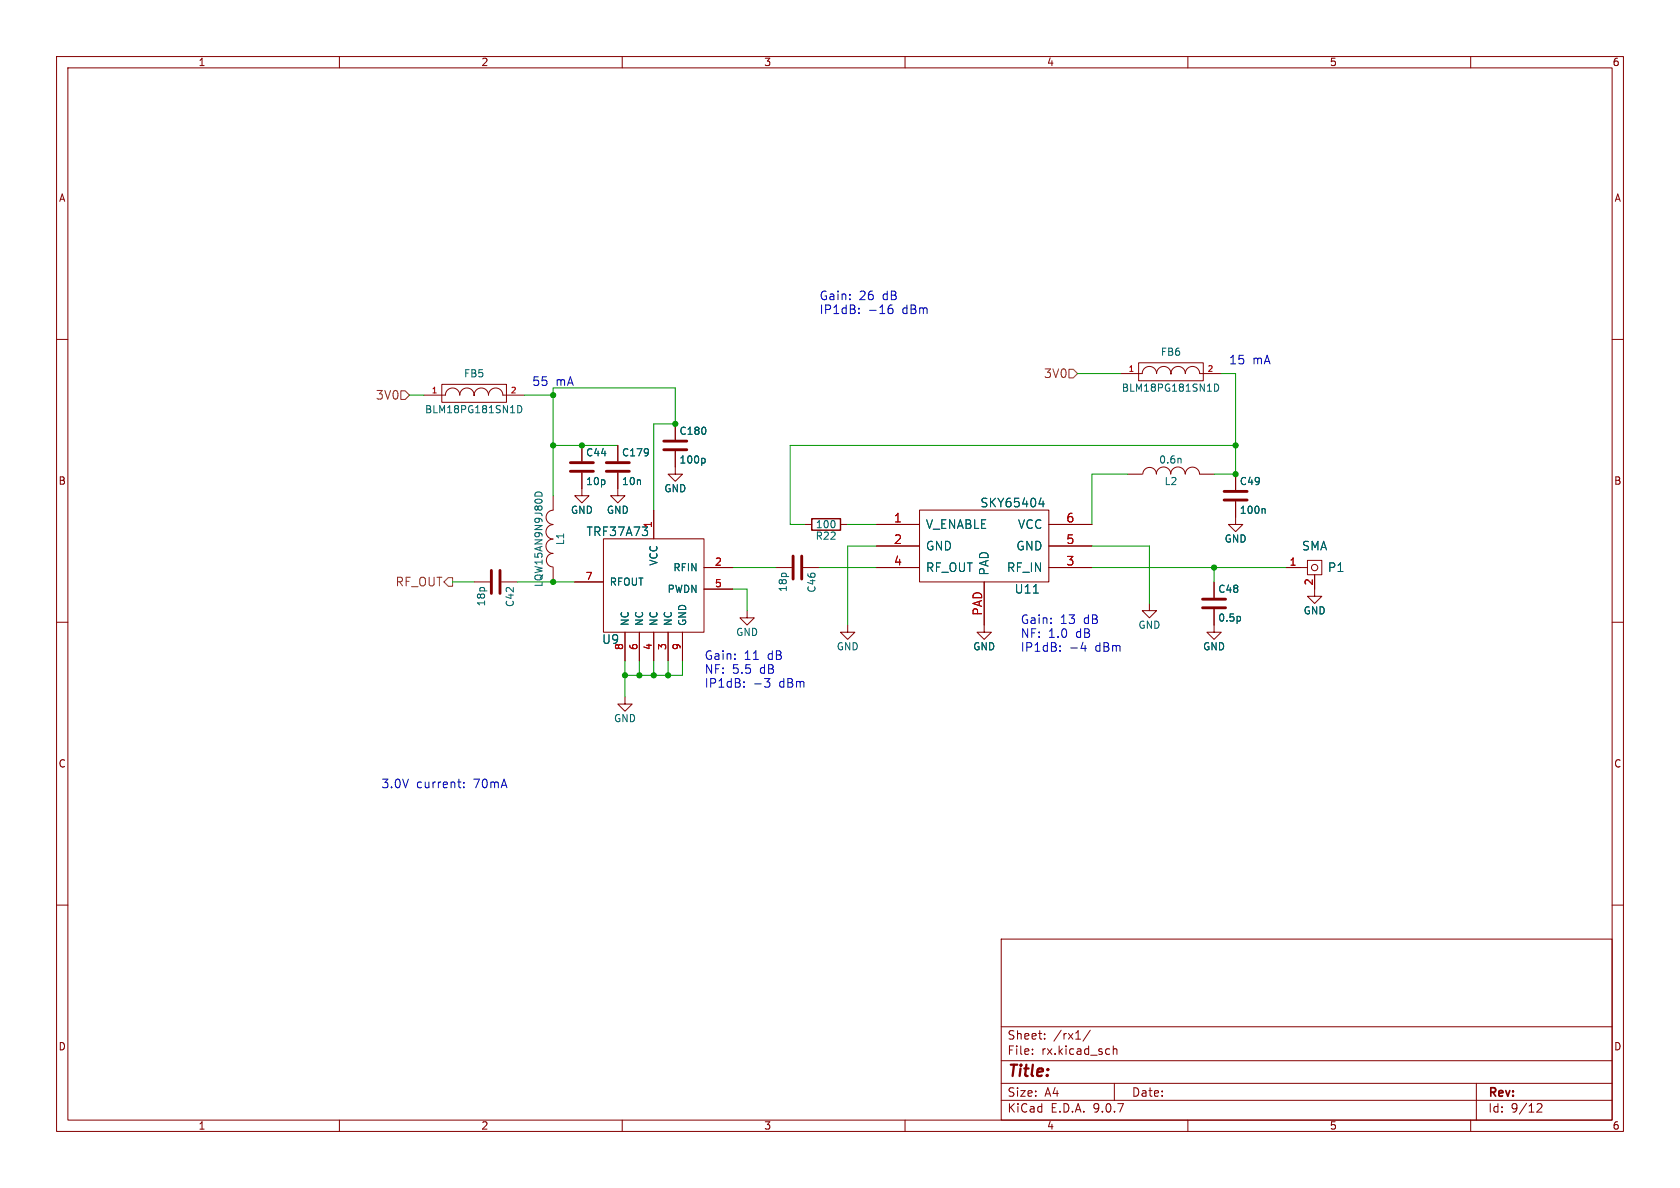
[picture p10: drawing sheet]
<svg xmlns="http://www.w3.org/2000/svg" width="297mm" height="210mm" viewBox="0 0 297 210" stroke-linecap="round" stroke-linejoin="round" font-family="sans-serif">
<g fill="none" stroke="#840000" stroke-width=".18">
<path d="M10 10h277v190h-277zM12 12h273v186h-273zM60 10v2M110 10v2M160 10v2M210 10v2M260 10v2M10 60h2M74.9 69.9h3.8a1.27 1.27 0 0 1 1.3-1.3 1.27 1.27 0 0 1 1.3 1.3 1.27 1.27 0 0 1 1.2-1.3 1.27 1.27 0 0 1 1.3 1.3 1.27 1.27 0 0 1 1.3-1.3 1.27 1.27 0 0 1 1.3 1.3 1.27 1.27 0 0 1 1.2-1.3 1.27 1.27 0 0 1 1.3 1.3h3.8M78.1 67.9h11.4v3.2h-11.4zM102.9 78.7v2.8M109.2 78.7v2.8"/>
<path d="M119.4 79.8v4h1.2l-1.2 1.3-1.3-1.3h1.3M119.4 74.9v2.8M198.1 66h3.8a1.27 1.27 0 0 1 1.3-1.2 1.27 1.27 0 0 1 1.3 1.2 1.27 1.27 0 0 1 1.2-1.2 1.27 1.27 0 0 1 1.3 1.2 1.27 1.27 0 0 1 1.3-1.2 1.27 1.27 0 0 1 1.2 1.2 1.27 1.27 0 0 1 1.3-1.2 1.27 1.27 0 0 1 1.3 1.2h3.8M201.3 64.1h11.4v3.2h-11.4zM285 60h2M97.8 90.2a1.28 1.28 0 0 0-1.3 1.3 1.28 1.28 0 0 0 1.3 1.2 1.27 1.27 0 0 0-1.3 1.3 1.27 1.27 0 0 0 1.3 1.3 1.28 1.28 0 0 0-1.3 1.3 1.28 1.28 0 0 0 1.3 1.2M97.8 97.8a1.21 1.21 0 0 0-1.2 1.2 1.21 1.21 0 0 0 1.2 1.2M97.8 87.6v2.6M102.9 83.6v4h1.2l-1.2 1.3-1.3-1.3h1.3M106.7 95.3h17.8v16.5h-17.8zM109.2 83.6v4h1.3l-1.3 1.3-1.3-1.3h1.3M115.6 90.2v5.1"/>
<path d="M142.2 92.7h1.3M148.6 92.7h1.3M154.9 92.7h7.7M154.9 96.5h7.7M162.6 90.2h22.8v12.7h-22.8zM185.4 92.7h7.6M185.4 96.5h7.6M199.4 83.8h2.5M202 83.8a1.21 1.21 0 0 1 1.2-1.2 1.21 1.21 0 0 1 1.2 1.2M204.4 83.8a1.28 1.28 0 0 1 1.3-1.3 1.28 1.28 0 0 1 1.3 1.3 1.27 1.27 0 0 1 1.3-1.3 1.27 1.27 0 0 1 1.2 1.3 1.27 1.27 0 0 1 1.3-1.2 1.27 1.27 0 0 1 1.3 1.2M212.1 83.8h2.5M218.4 88.6v4.1h1.3l-1.3 1.3-1.2-1.3h1.2"/>
<path d="M218.4 83.8v2.8M231.1 99.1h2.6v2.5h-2.6zM10 110h2M83.8 102.9h2.8M88.6 102.9h2.8M97.8 100.3v2.6M101.6 102.9h5.1M110.5 111.8v5M113 111.8v5M115.6 111.8v5M118.1 111.8v5M120.6 111.8v5"/>
<path d="M124.5 100.3h5M124.5 104.1h5M132.1 108v1.2h1.2l-1.2 1.3-1.3-1.3h1.3M137.2 100.3h2.8M142 100.3h2.8M149.9 110.5v1.3h1.2l-1.2 1.2-1.3-1.2h1.3M154.9 100.3h7.7M174 102.9v8.9h1.3l-1.3 1.2-1.3-1.2h1.3M185.4 100.3h7.6M203.2 106.7v1.3h1.3l-1.3 1.2-1.3-1.2h1.3M214.6 107.7v4.1h1.3l-1.3 1.2-1.2-1.2h1.2M214.6 102.9v2.8"/>
<path d="M227.3 100.3h3.8M232.4 101.6v3.8h1.3l-1.3 1.3-1.3-1.3h1.3M285 110h2M110.5 123.2v1.3h1.3l-1.3 1.2-1.3-1.2h1.3M10 160h2M177 166h108v32h-108zM285 160h2M60 198v2M110 198v2M160 198v2M177 194.5h108M177 191.5h108"/>
<path d="M177 187.5h108M177 181.5h108M182.5 186.3v.1M182.5 185.5v.1M184.7 183.6v.1M184.7 182.8v.1M192.7 182.1l-1.2 2M196.8 184.9v1.5M196.8 185.5l.2-.1 .4 .1 .1 .9M197 191.5v3M210 198v2M260 198v2"/>
<path d="M261 191.5v6.5M271.7 195.2l.6-.1 .2 .1 .1 .3-.9 1.1h.9"/>
<circle cx="232.4" cy="100.3" r=".56"/>
</g>
<path d="M91.5 71.7a.64 .64 0 0 1 .8 .6 .64 .64 0 0 1-.8 .7zM214.7 67.9a.64 .64 0 0 1 .8 .6 .64 .64 0 0 1-.8 .7zM94.6 87.7a.64 .64 0 0 1 .6-.7 .64 .64 0 0 1 .6 .7M124.4 81l.3 .3v.3l-.3 .3M183.7 89.1h.9M184.4 88.6v1M208.7 81.1l.1 .8M223.5 89.9l.2 .2v.6M182.7 104.8h.9M219.2 109.1v.6" fill="none" stroke="#006464" stroke-width=".18"/>
<g fill="none" stroke="#840000" stroke-width=".51">
<path d="M117.3 78h4.1M117.3 79.5h4.1M100.8 81.8h4.1M100.8 83.3h4.1M107.2 81.8h4.1M107.2 83.3h4.1M140.2 98.3v4.1M141.7 98.3v4.1M216.4 86.9h4.1M216.4 88.4h4.1M86.9 100.8v4.1M88.4 100.8v4.1"/>
<path d="M212.6 105.9h4.1M212.6 107.4h4.1"/>
</g>
<g fill="#840000" stroke="#840000" stroke-width=".18">
<circle cx="207" cy="66" r=".08"/>
<circle cx="83.8" cy="69.9" r=".08"/>
</g>
<path d="M143.5 91.7h5.1v2h-5.1z" fill="none" stroke="#840000" stroke-width=".25"/>
<path d="M70.9 69.1h.7l.8 .8-.8 .7h-.7zM189 65.3h.7l.8 .7-.8 .8h-.7zM79.2 102.1h.8v1.5h-.8l-.7-.7z" fill="none" stroke="#725600" stroke-width=".18"/>
<g fill="none" stroke="#009600" stroke-width=".18">
<path d="M72.4 69.9h2.5M92.7 69.9h5.1M97.8 78.7h11.4M190.5 66h7.6M215.9 66h2.5v17.8h-3.8M218.4 78.7h-78.7v14h2.5M97.8 87.6v-19h21.6v6.3h-3.8v15.3M149.9 92.7h5M154.9 96.5h-5v14M193 96.5h10.2v10.2M199.4 83.8h-6.4v8.9M80 102.9h3.8"/>
<path d="M91.4 102.9h10.2M110.5 116.8v6.4M113 116.8v2.6M115.6 116.8v2.6M118.1 116.8v2.6M120.6 116.8v2.6h-10.1M129.5 100.3h7.7M129.5 104.1h2.6v3.9M144.8 100.3h10.1M193 100.3h34.3M214.6 100.3v2.6"/>
</g>
<g fill="none" stroke="#0000c2" stroke-width=".18">
<path d="M151.8 55.3v.1M151.8 54.5v.1M157.1 54.6l.5-.1 .3 .3-.2 .6h-.6M157.4 53.9l-.3 .4M136.1 120l-.5 .5 .4 .2 .1 .5-.3 .3h-.4M187.4 115v.1M187.4 114.2v.1M191.1 114.6h1M191.8 114.1v1M80.9 138.2h.6M81.2 139.2l.3 .1M82 139.1v.2"/>
<path d="M82 138.3v.2M131.5 121.3v.2M131.5 120.5v.2"/>
</g>
<g fill="#009600" stroke="#009600" stroke-width=".18">
<circle cx="110.5" cy="119.4" r=".46"/>
<circle cx="97.8" cy="78.7" r=".46"/>
<circle cx="102.9" cy="78.7" r=".46"/>
<circle cx="97.8" cy="69.9" r=".46"/>
<circle cx="115.6" cy="119.4" r=".46"/>
<circle cx="113" cy="119.4" r=".46"/>
<circle cx="119.4" cy="74.9" r=".46"/>
<circle cx="118.1" cy="119.4" r=".46"/>
<circle cx="97.8" cy="102.9" r=".46"/>
<circle cx="218.4" cy="78.7" r=".46"/>
<circle cx="214.6" cy="100.3" r=".46"/>
<circle cx="218.4" cy="83.8" r=".46"/>
</g>
<text font-size="2.8" fill="#840000" x="178" y="190.9">Title:</text>
<g font-size="2.1" fill="#0000c2">
<text x="144.8" y="53.2">Gain:</text>
<text x="151.8" y="53.2">26</text>
<text x="156" y="53.2">dB</text>
<text x="144.8" y="55.6">IP1dB:</text>
<text x="153.4" y="55.6">-16</text>
<text x="159.5" y="55.6">dBm</text>
<text x="217.2" y="64.5">15</text>
<text x="221.4" y="64.5">mA</text>
<text x="94" y="68.3">55</text>
<text x="98.2" y="68.3">mA</text>
<text x="180.3" y="110.4">Gain:</text>
<text x="180.3" y="112.9">NF:</text>
<text x="185.3" y="112.9">1.0</text>
<text x="187.4" y="110.4">13</text>
<text x="190.2" y="112.9">dB</text>
<text x="191.6" y="110.4">dB</text>
<text x="124.5" y="116.8">Gain:</text>
<text x="124.5" y="119.2">NF:</text>
<text x="129.4" y="119.2">5.5</text>
<text x="131.5" y="116.8">11</text>
<text x="134.3" y="119.2">dB</text>
<text x="135.7" y="116.8">dB</text>
<text x="180.3" y="115.3">IP1dB:</text>
<text x="189" y="115.3">-4</text>
<text x="193.6" y="115.3">dBm</text>
<text x="124.5" y="121.7">IP1dB:</text>
<text x="133.1" y="121.7">-3</text>
<text x="137.8" y="121.7">dBm</text>
<text x="67.3" y="139.5">3.0V</text>
<text x="73.6" y="139.5">current:</text>
<text x="83.7" y="139.5">70mA</text>
</g>
<g font-size="2.1" fill="#725600">
<text x="66.4" y="70.8">3V0</text>
<text x="184.5" y="67">3V0</text>
<text x="69.9" y="103.9">RF_OUT</text>
</g>
<g font-size="2.1" fill="#006464">
<text x="173.2" y="89.9">SKY65404</text>
<text x="103.6" y="95">TRF37A73</text>
<text x="163.6" y="93.7">V_ENABLE</text>
<text x="179.9" y="93.7">VCC</text>
<text x="163.6" y="97.5">GND</text>
<text x="163.6" y="101.3">RF_OUT</text>
<text x="175" y="101.9" transform="rotate(-90 175 101.9)">PAD</text>
<text x="177.9" y="101.3">RF_IN</text>
<text x="179.6" y="97.5">GND</text>
<text x="230.1" y="97.5">SMA</text>
<text x="234.7" y="101.3">P1</text>
<text x="179.3" y="105.1">U11</text>
<text x="106.3" y="114">U9</text>
</g>
<g font-size="2.1" fill="#a90000">
<text x="157.9" y="92.5">1</text>
<text x="188.4" y="92.5">6</text>
<text x="157.9" y="96.3">2</text>
<text x="157.9" y="100.1">4</text>
<text x="188.4" y="96.3">5</text>
<text x="188.4" y="100.1">3</text>
<text x="173.7" y="108.9" transform="rotate(-90 173.7 108.9)">PAD</text>
</g>
<g font-size="2.1" fill="#840000">
<text x="178" y="184">Sheet:</text>
<text x="186.2" y="184">/rx1/</text>
<text x="178" y="186.7">File:</text>
<text x="184.1" y="186.7">rx.kicad_sch</text>
<text x="178" y="196.9">KiCad</text>
<text x="178" y="194.1">Size:</text>
<text x="184.7" y="194.1">A4</text>
<text x="185.7" y="196.9">E.D.A.</text>
<text x="193.3" y="196.9">9.0.7</text>
<text x="200" y="194.1">Date:</text>
<text x="263" y="194.3">Rev:</text>
<text x="263" y="196.9">Id:</text>
<text x="267.1" y="196.9">9/12</text>
</g>
<g font-size="1.8" fill="#840000">
<text x="35" y="11.9">1</text>
<text x="85" y="11.9">2</text>
<text x="135" y="11.9">3</text>
<text x="185" y="11.9">4</text>
<text x="235" y="11.9">5</text>
<text x="285" y="11.9">6</text>
<text x="10.3" y="35.9">A</text>
<text x="285.3" y="35.9">A</text>
<text x="10.3" y="85.9">B</text>
<text x="285.3" y="85.9">B</text>
<text x="10.3" y="135.9">C</text>
<text x="285.3" y="135.9">C</text>
<text x="10.3" y="185.9">D</text>
<text x="285.3" y="185.9">D</text>
<text x="35" y="199.9">1</text>
<text x="85" y="199.9">2</text>
<text x="135" y="199.9">3</text>
<text x="185" y="199.9">4</text>
<text x="235" y="199.9">5</text>
<text x="285" y="199.9">6</text>
</g>
<g font-size="1.8" fill="#006464">
<text x="205.1" y="63.1">FB6</text>
<text x="81.9" y="66.9">FB5</text>
<text x="198.2" y="69.4">BLM18PG181SN1D</text>
<text x="75" y="73.3">BLM18PG181SN1D</text>
<text x="120" y="77.1">C180</text>
<text x="103.5" y="80.9">C44</text>
<text x="109.9" y="80.9">C179</text>
<text x="120" y="82.1">100p</text>
<text x="204.8" y="82.1">0.6n</text>
<text x="103.5" y="86">10p</text>
<text x="109.9" y="86">10n</text>
<text x="117.3" y="87.2">GND</text>
<text x="205.8" y="86">L2</text>
<text x="219.1" y="86">C49</text>
<text x="100.8" y="91">GND</text>
<text x="107.2" y="91">GND</text>
<text x="144.1" y="95.6">R22</text>
<text x="144.1" y="93.6">100</text>
<text x="219.1" y="91">100n</text>
<text x="99.9" y="96.5" transform="rotate(-90 99.9 96.5)">L1</text>
<text x="116.4" y="100.1" transform="rotate(-90 116.4 100.1)">VCC</text>
<text x="118.9" y="101.2">RFIN</text>
<text x="216.4" y="96.1">GND</text>
<text x="86" y="107.3" transform="rotate(-90 86 107.3)">18p</text>
<text x="91" y="107.4" transform="rotate(-90 91 107.4)">C42</text>
<text x="96.1" y="103.9" transform="rotate(-90 96.1 103.9)">LQW15AN9N9J80D</text>
<text x="107.7" y="103.7">RFOUT</text>
<text x="117.9" y="105">PWDN</text>
<text x="139.3" y="104.7" transform="rotate(-90 139.3 104.7)">18p</text>
<text x="144.4" y="104.9" transform="rotate(-90 144.4 104.9)">C46</text>
<text x="215.3" y="105">C48</text>
<text x="111.4" y="110.7" transform="rotate(-90 111.4 110.7)">NC</text>
<text x="113.9" y="110.7" transform="rotate(-90 113.9 110.7)">NC</text>
<text x="116.4" y="110.7" transform="rotate(-90 116.4 110.7)">NC</text>
<text x="119" y="110.7" transform="rotate(-90 119 110.7)">NC</text>
<text x="121.5" y="110.7" transform="rotate(-90 121.5 110.7)">GND</text>
<text x="130" y="112.6">GND</text>
<text x="201.2" y="111.4">GND</text>
<text x="215.3" y="110.1">0.5p</text>
<text x="230.4" y="108.8">GND</text>
<text x="147.8" y="115.2">GND</text>
<text x="172" y="115.2">GND</text>
<text x="212.6" y="115.2">GND</text>
<text x="108.5" y="127.9">GND</text>
</g>
<g font-size="1.8" fill="#a90000">
<text x="115.3" y="93.4" transform="rotate(-90 115.3 93.4)">1</text>
<text x="126.3" y="100.1">2</text>
<text x="227.9" y="100.1">1</text>
<text x="103.4" y="102.6">7</text>
<text x="126.3" y="103.9">5</text>
<text x="232.2" y="103.6" transform="rotate(-90 232.2 103.6)">2</text>
<text x="110.2" y="115" transform="rotate(-90 110.2 115)">8</text>
<text x="112.8" y="115" transform="rotate(-90 112.8 115)">6</text>
<text x="115.3" y="115" transform="rotate(-90 115.3 115)">4</text>
<text x="117.9" y="115" transform="rotate(-90 117.9 115)">3</text>
<text x="120.4" y="115" transform="rotate(-90 120.4 115)">9</text>
</g>
<g font-size="1.4" fill="#a90000">
<text x="199.4" y="65.8">1</text>
<text x="213.4" y="65.8">2</text>
<text x="76.2" y="69.6">1</text>
<text x="90.2" y="69.6">2</text>
</g>
</svg>
